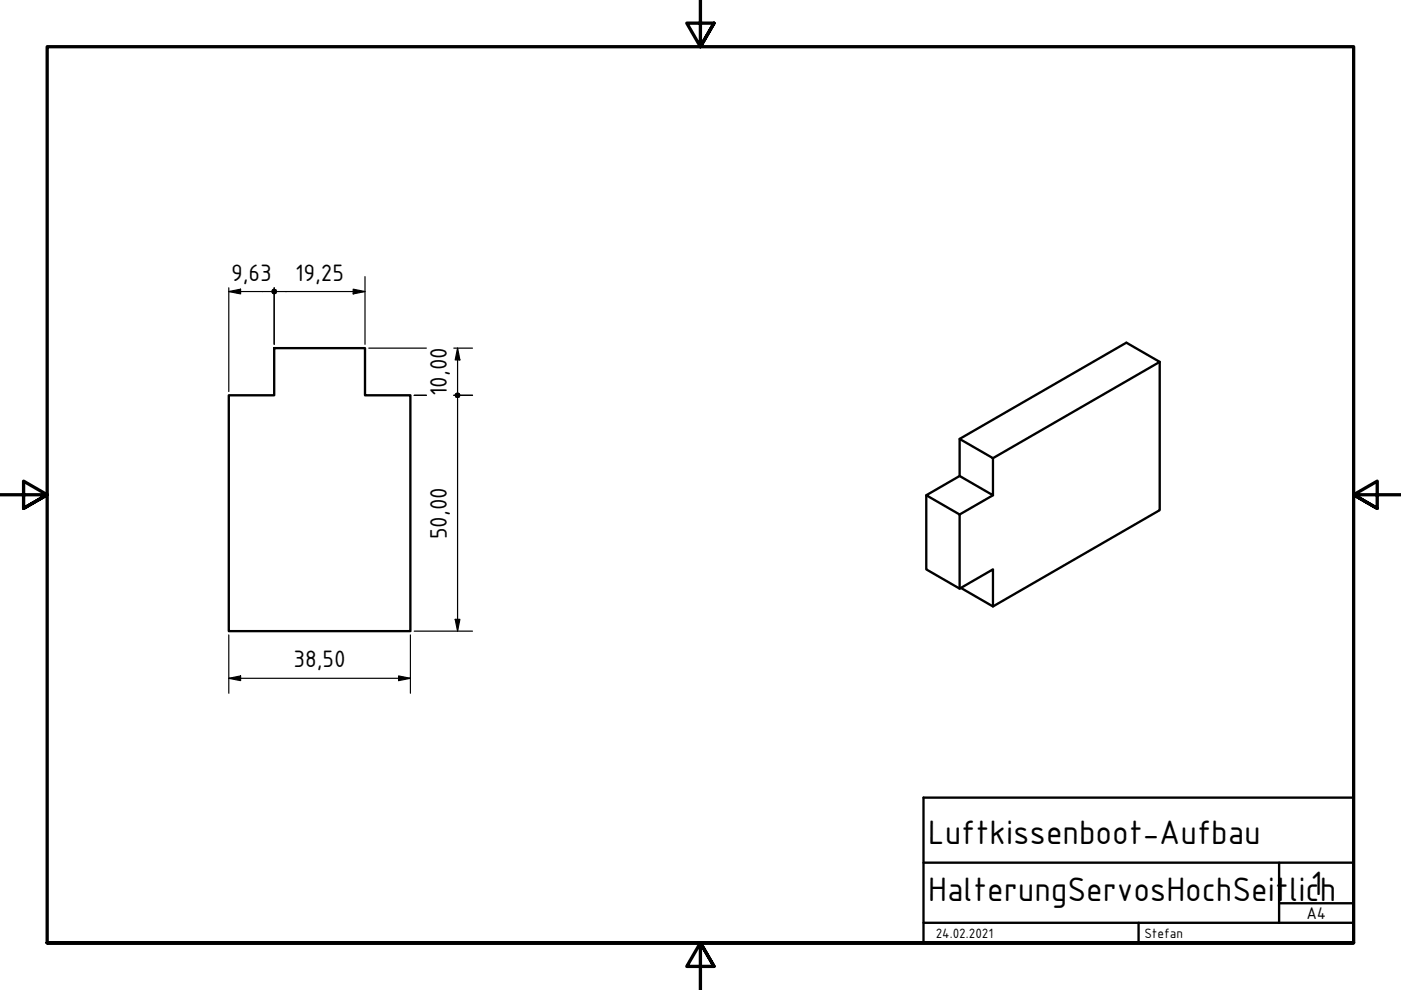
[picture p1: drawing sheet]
<svg xmlns="http://www.w3.org/2000/svg" width="297mm" height="210mm" viewBox="0 0 297 210" stroke-linecap="round" stroke-linejoin="round" font-family="sans-serif">
<!-- layer: Sichtbar (ISO) -->
<path d="M58.1 73.8h19.3v10h9.6v50h-38.5v-50h9.6zM245.9 76.7v31.5l-35.4 20.4-6.8-4M203.5 93.1l7 4v7.9l-7-4.1zM203.5 93.1l35.3-20.4 7.1 4-35.4 20.4M196.4 105v15.7l7.1 4.1 7-4.1v7.9M203.5 100.9l-7.1 4.1 7.1 4.1v15.7M210.5 105l-7 4.1" fill="none" stroke="#000" stroke-width=".5"/>
<!-- layer: Rahmen (ISO) -->
<path d="M148.5 0v9.9l-2.9-5h5.8l-2.9 5 2.9-5M0 104.9h10l-5-2.9v5.8l5-2.9-5 2.9M297 104.9h-10l5-2.9v5.8l-5-2.9 5 2.9M10 199.9v-190h277v190h-277h277M151.4 204.9l-2.9-5 2.9 5h-5.8l2.9-5v10" fill="none" stroke="#000" stroke-width=".7"/>
<!-- layer: Titel (ISO) -->
<path d="M195.8 169.1h91.2v30.8h-91.2zM195.8 195.7h91.2M195.8 182.9h91.2M241.4 195.7v4.2M271.2 191.5h15.8M271.2 182.9v12.8" fill="none" stroke="#000" stroke-width=".5"/>
<g fill="none" stroke="#000" stroke-width=".25">
<path d="M77.4 58.6v14.4M48.5 61.8l2.5-.5v1zM48.5 61v22M48.5 61.8h9M58.1 61v12M58.8 61.8h18.6M74.9 61.3l2.5 .5-2.5 .5zM78.2 73.8h12.2M96.2 73.8h4M97 73.8l.5 2.5h-1zM97 73.8v9.4M87.8 83.8h2.6"/>
<path d="M96.2 83.8h4M97 84.4v49.4M48.5 134.6v12.4M87 134.6v12.4M87.8 133.8h12.4M96.5 131.3h1l-.5 2.5zM48.5 143.8l2.5-.5v1zM48.5 143.8h38.5M84.5 143.3l2.5 .5-2.5 .5z"/>
</g>
<g fill="#000">
<path d="M48.5 61.8l2.5-.5v1z" fill-rule="evenodd"/>
<path d="M74.9 61.3l2.5 .5-2.5 .5z" fill-rule="evenodd"/>
<path d="M97 73.8l.5 2.5h-1z" fill-rule="evenodd"/>
<path d="M96.5 131.3h1l-.5 2.5z" fill-rule="evenodd"/>
<path d="M48.5 143.8l2.5-.5v1z" fill-rule="evenodd"/>
<path d="M84.5 143.3l2.5 .5-2.5 .5z" fill-rule="evenodd"/>
<circle cx="58.1" cy="61.8" r=".62"/>
<circle cx="58.1" cy="61.8" r=".63"/>
<circle cx="97" cy="83.8" r=".63"/>
</g>
<g font-size="7.8">
<text x="196.8" y="178.9">Luftkissenboot-Aufbau</text>
<text x="196.8" y="191">HalterungServosHochSeit</text>
<text x="273.3" y="191">lic1h</text>
</g>
<g font-size="5.4">
<text x="49" y="59.5">9,63</text>
<text x="62.6" y="59.5">19,25</text>
<text x="94.7" y="84" transform="rotate(-90 94.7 84)">10,00</text>
<text x="94.7" y="114.3" transform="rotate(-90 94.7 114.3)">50,00</text>
<text x="62.3" y="141.5">38,50</text>
</g>
<text font-size="3.9" x="277" y="194.8">A4</text>
<g font-size="3.1">
<text x="198.4" y="198.8">24.02.2021</text>
<text x="242.6" y="198.8">Stefan</text>
</g>
</svg>
